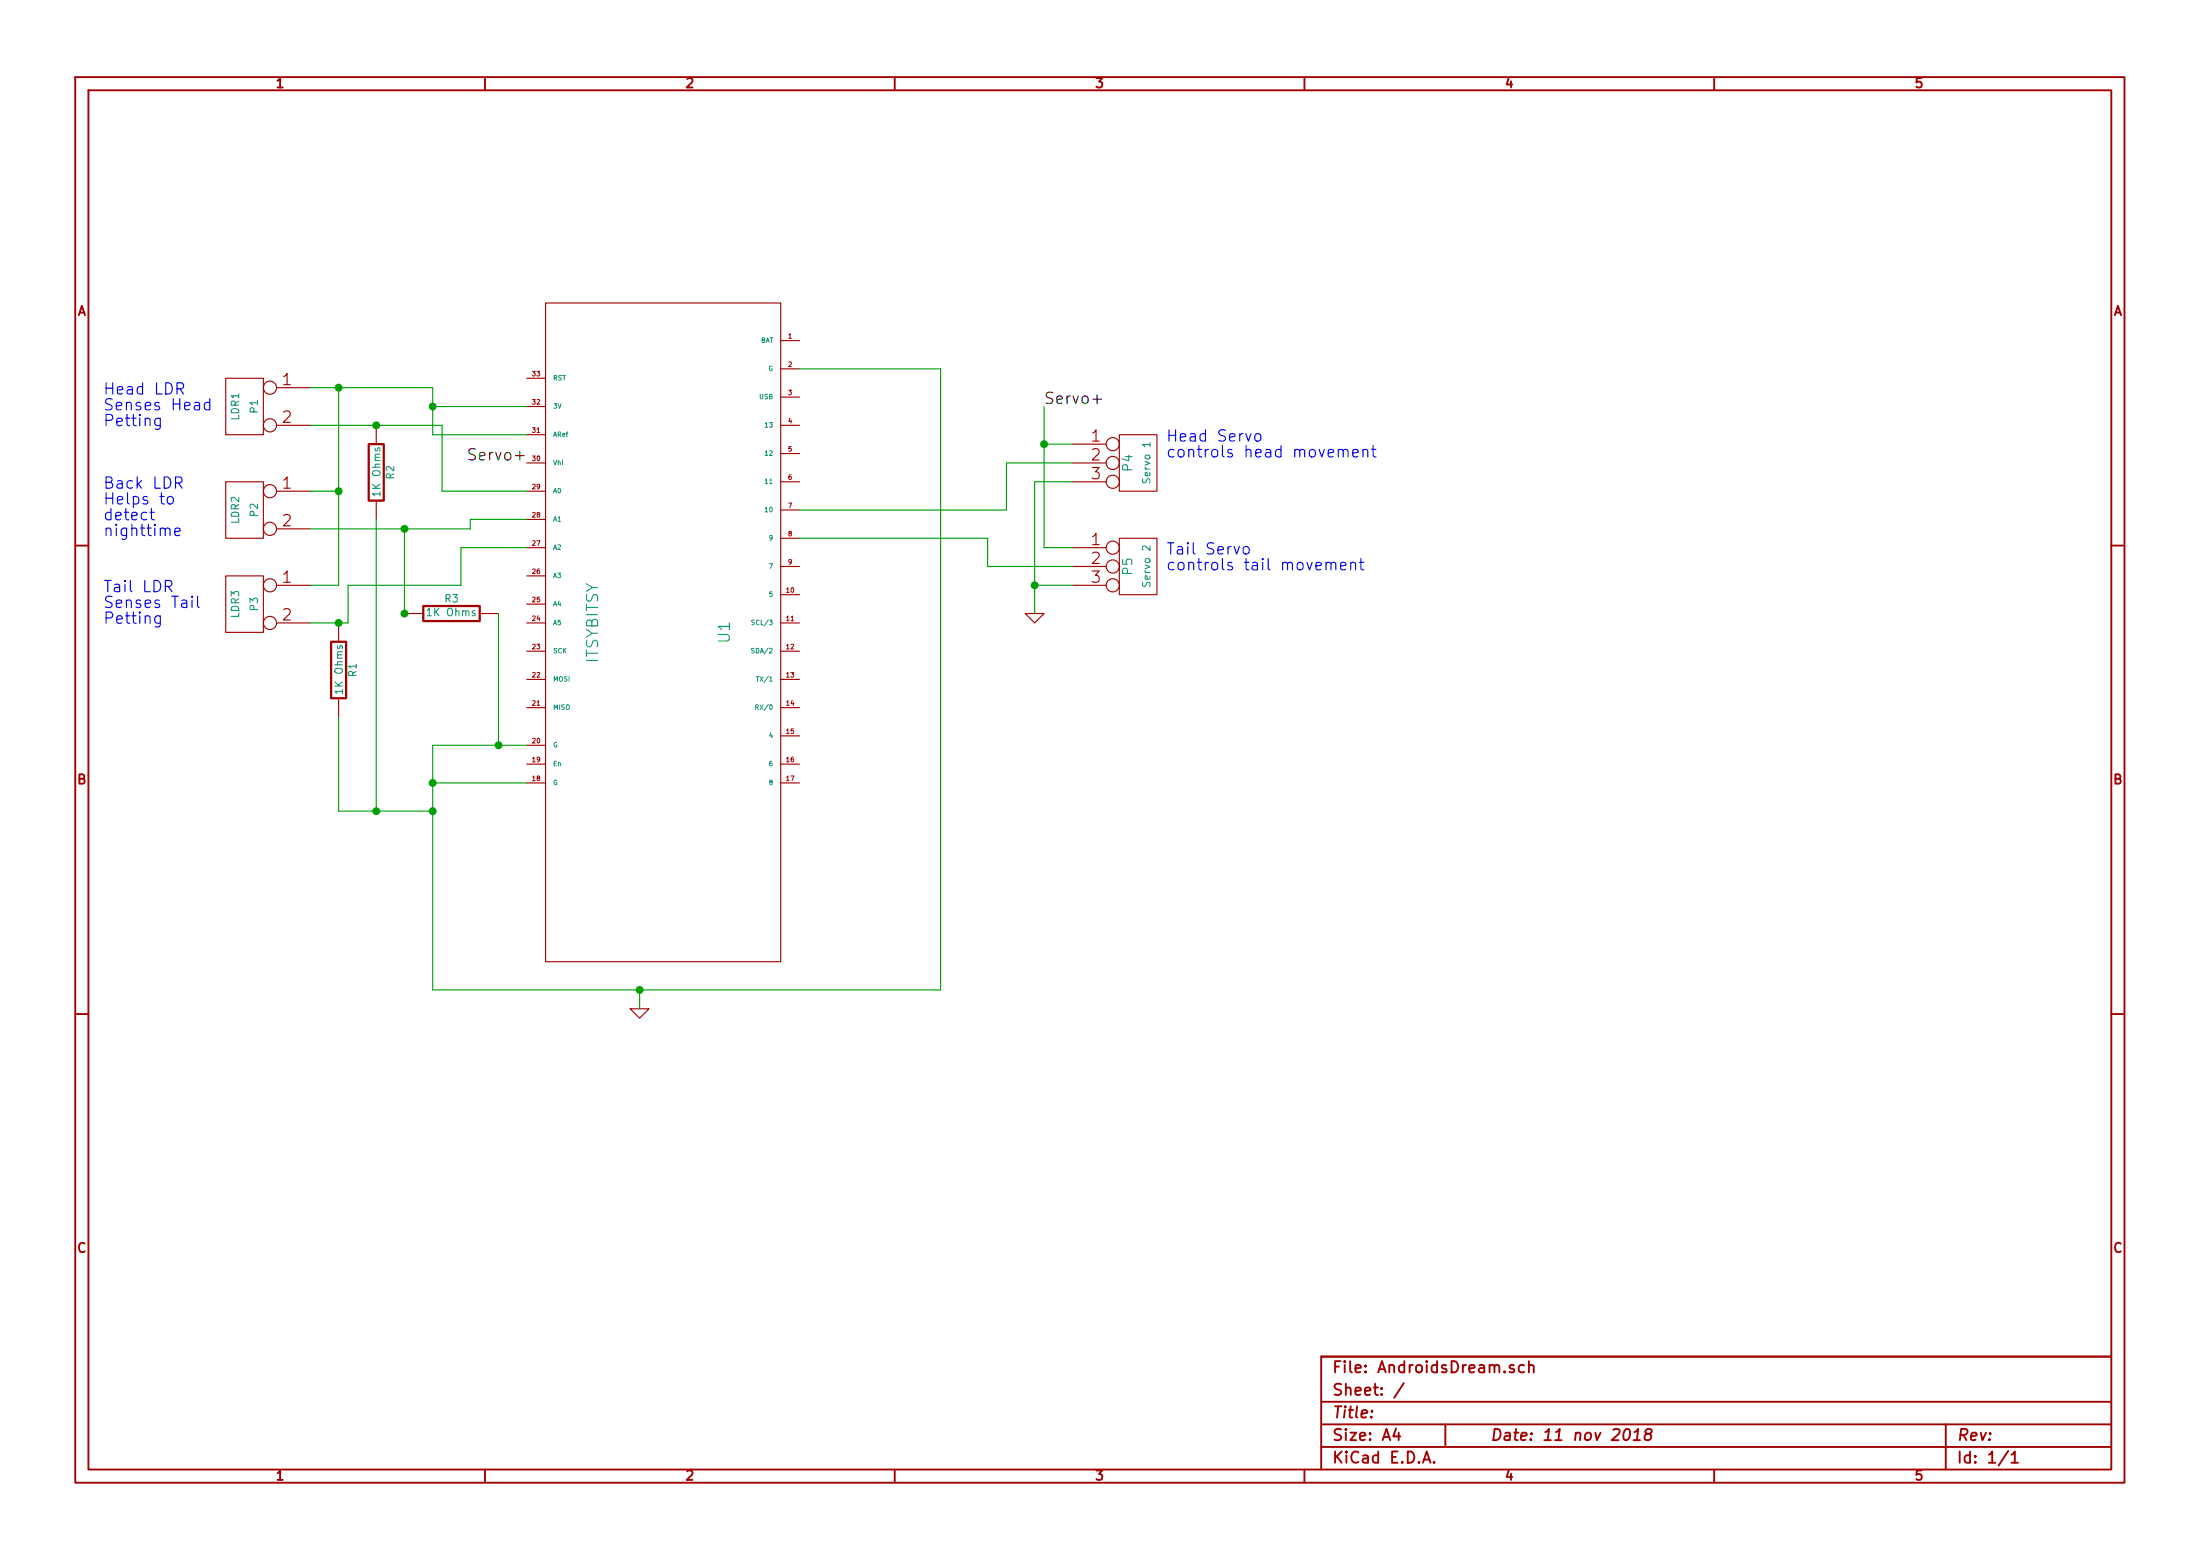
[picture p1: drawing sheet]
EESchema Schematic File Version 2
LIBS:power
LIBS:device
LIBS:transistors
LIBS:conn
LIBS:linear
LIBS:regul
LIBS:74xx
LIBS:cmos4000
LIBS:adc-dac
LIBS:memory
LIBS:xilinx
LIBS:special
LIBS:microcontrollers
LIBS:dsp
LIBS:microchip
LIBS:analog_switches
LIBS:motorola
LIBS:texas
LIBS:intel
LIBS:audio
LIBS:interface
LIBS:digital-audio
LIBS:philips
LIBS:display
LIBS:cypress
LIBS:siliconi
LIBS:opto
LIBS:atmel
LIBS:contrib
LIBS:valves
LIBS:adafruit_breakouts
LIBS:feather_m0_express
LIBS:metromini
LIBS:itsybitsy
LIBS:AndroidsDream-cache
EELAYER 27 0
EELAYER END
$Descr A4 11693 8268
encoding utf-8
Sheet 1 1
Title ""
Date "11 nov 2018"
Rev ""
Comp ""
Comment1 ""
Comment2 ""
Comment3 ""
Comment4 ""
$EndDescr
$Comp
L ITSYBITSY U1
U 1 1
P 3550 3350
F 0 "U1" H 3550 3650 60  0000 C CNN
F 1 "ITSYBITSY" H 3500 2950 60  0000 C CNN
F 2 "" H 3550 3350 60  0000 C CNN
F 3 "" H 3550 3350 60  0000 C CNN
	1    3550 3350
	0    1    1    0   
$EndComp
Text Label 2800 2450 2    60   ~ 0
Servo+
$Comp
L GND #PWR01
U 1 1
P 3400 5350
F 0 "#PWR01" H 3400 5350 30  0001 C CNN
F 1 "GND" H 3400 5280 30  0001 C CNN
F 2 "" H 3400 5350 60  0000 C CNN
F 3 "" H 3400 5350 60  0000 C CNN
	1    3400 5350
	1    0    0    -1  
$EndComp
$Comp
L CONN_3 P4
U 1 1
P 6050 2450
F 0 "P4" V 6000 2450 50  0000 C CNN
F 1 "Servo 1" V 6100 2450 40  0000 C CNN
F 2 "~" H 6050 2450 60  0000 C CNN
F 3 "~" H 6050 2450 60  0000 C CNN
	1    6050 2450
	1    0    0    -1  
$EndComp
$Comp
L CONN_3 P5
U 1 1
P 6050 3000
F 0 "P5" V 6000 3000 50  0000 C CNN
F 1 "Servo 2" V 6100 3000 40  0000 C CNN
F 2 "~" H 6050 3000 60  0000 C CNN
F 3 "~" H 6050 3000 60  0000 C CNN
	1    6050 3000
	1    0    0    -1  
$EndComp
Text Label 5550 2150 0    60   ~ 0
Servo+
$Comp
L GND #PWR02
U 1 1
P 5500 3250
F 0 "#PWR02" H 5500 3250 30  0001 C CNN
F 1 "GND" H 5500 3180 30  0001 C CNN
F 2 "" H 5500 3250 60  0000 C CNN
F 3 "" H 5500 3250 60  0000 C CNN
	1    5500 3250
	1    0    0    -1  
$EndComp
$Comp
L CONN_2 P2
U 1 1
P 1300 2700
F 0 "P2" V 1250 2700 40  0000 C CNN
F 1 "LDR2" V 1350 2700 40  0000 C CNN
F 2 "~" H 1300 2700 60  0000 C CNN
F 3 "~" H 1300 2700 60  0000 C CNN
	1    1300 2700
	-1   0    0    -1  
$EndComp
$Comp
L CONN_2 P3
U 1 1
P 1300 3200
F 0 "P3" V 1250 3200 40  0000 C CNN
F 1 "LDR3" V 1350 3200 40  0000 C CNN
F 2 "~" H 1300 3200 60  0000 C CNN
F 3 "~" H 1300 3200 60  0000 C CNN
	1    1300 3200
	-1   0    0    -1  
$EndComp
$Comp
L CONN_2 P1
U 1 1
P 1300 2150
F 0 "P1" V 1250 2150 40  0000 C CNN
F 1 "LDR1" V 1350 2150 40  0000 C CNN
F 2 "~" H 1300 2150 60  0000 C CNN
F 3 "~" H 1300 2150 60  0000 C CNN
	1    1300 2150
	-1   0    0    -1  
$EndComp
$Comp
L R R1
U 1 1
P 1800 3550
F 0 "R1" V 1880 3550 40  0000 C CNN
F 1 "1K Ohms" V 1807 3551 40  0000 C CNN
F 2 "~" V 1730 3550 30  0000 C CNN
F 3 "~" H 1800 3550 30  0000 C CNN
	1    1800 3550
	1    0    0    -1  
$EndComp
$Comp
L R R3
U 1 1
P 2400 3250
F 0 "R3" V 2480 3250 40  0000 C CNN
F 1 "1K Ohms" V 2407 3251 40  0000 C CNN
F 2 "~" V 2330 3250 30  0000 C CNN
F 3 "~" H 2400 3250 30  0000 C CNN
	1    2400 3250
	0    -1   -1   0   
$EndComp
$Comp
L R R2
U 1 1
P 2000 2500
F 0 "R2" V 2080 2500 40  0000 C CNN
F 1 "1K Ohms" V 2007 2501 40  0000 C CNN
F 2 "~" V 1930 2500 30  0000 C CNN
F 3 "~" H 2000 2500 30  0000 C CNN
	1    2000 2500
	1    0    0    -1  
$EndComp
Wire Wire Line
	2800 2150 2300 2150
Wire Wire Line
	2300 2050 2300 2300
Wire Wire Line
	2300 2300 2800 2300
Wire Wire Line
	2800 3950 2300 3950
Wire Wire Line
	2300 3950 2300 5250
Wire Wire Line
	2300 4150 2800 4150
Wire Wire Line
	2300 5250 5000 5250
Wire Wire Line
	3400 5250 3400 5350
Connection ~ 2300 4150
Wire Wire Line
	4250 1950 5000 1950
Wire Wire Line
	5000 1950 5000 5250
Connection ~ 3400 5250
Wire Wire Line
	4250 2850 5250 2850
Wire Wire Line
	5250 2850 5250 3000
Wire Wire Line
	5250 3000 5700 3000
Wire Wire Line
	4250 2700 5350 2700
Wire Wire Line
	5350 2700 5350 2450
Wire Wire Line
	5350 2450 5700 2450
Wire Wire Line
	5550 2150 5550 2900
Wire Wire Line
	5550 2350 5700 2350
Wire Wire Line
	5550 2900 5700 2900
Connection ~ 5550 2350
Wire Wire Line
	5700 2550 5500 2550
Wire Wire Line
	5500 2550 5500 3250
Wire Wire Line
	5700 3100 5500 3100
Connection ~ 5500 3100
Wire Wire Line
	1800 3800 1800 4300
Wire Wire Line
	1800 4300 2300 4300
Connection ~ 2300 4300
Wire Wire Line
	2000 2750 2000 4300
Connection ~ 2000 4300
Wire Wire Line
	1650 3300 1850 3300
Wire Wire Line
	2650 3250 2650 3950
Connection ~ 2650 3950
Wire Wire Line
	1650 2800 2500 2800
Connection ~ 2150 3250
Wire Wire Line
	2150 2800 2150 3250
Wire Wire Line
	1650 2250 2350 2250
Wire Wire Line
	2300 2050 1650 2050
Connection ~ 2300 2150
Wire Wire Line
	1650 2600 1800 2600
Wire Wire Line
	1800 2050 1800 3100
Connection ~ 1800 2050
Wire Wire Line
	1800 3100 1650 3100
Connection ~ 1800 2600
Wire Wire Line
	2350 2250 2350 2600
Wire Wire Line
	2350 2600 2800 2600
Connection ~ 2000 2250
Wire Wire Line
	2500 2800 2500 2750
Wire Wire Line
	2500 2750 2800 2750
Connection ~ 2150 2800
Wire Wire Line
	2800 2900 2450 2900
Wire Wire Line
	2450 2900 2450 3100
Wire Wire Line
	2450 3100 1850 3100
Wire Wire Line
	1850 3100 1850 3300
Connection ~ 1800 3300
Text Notes 6200 2350 0    60   ~ 0
Head Servo\ncontrols head movement
Text Notes 6200 2950 0    60   ~ 0
Tail Servo\ncontrols tail movement
Text Notes 550  2100 0    60   ~ 0
Head LDR\nSenses Head \nPetting
Text Notes 550  2600 0    60   ~ 0
Back LDR\nHelps to \ndetect \nnighttime
Text Notes 550  3150 0    60   ~ 0
Tail LDR\nSenses Tail\nPetting
$EndSCHEMATC
